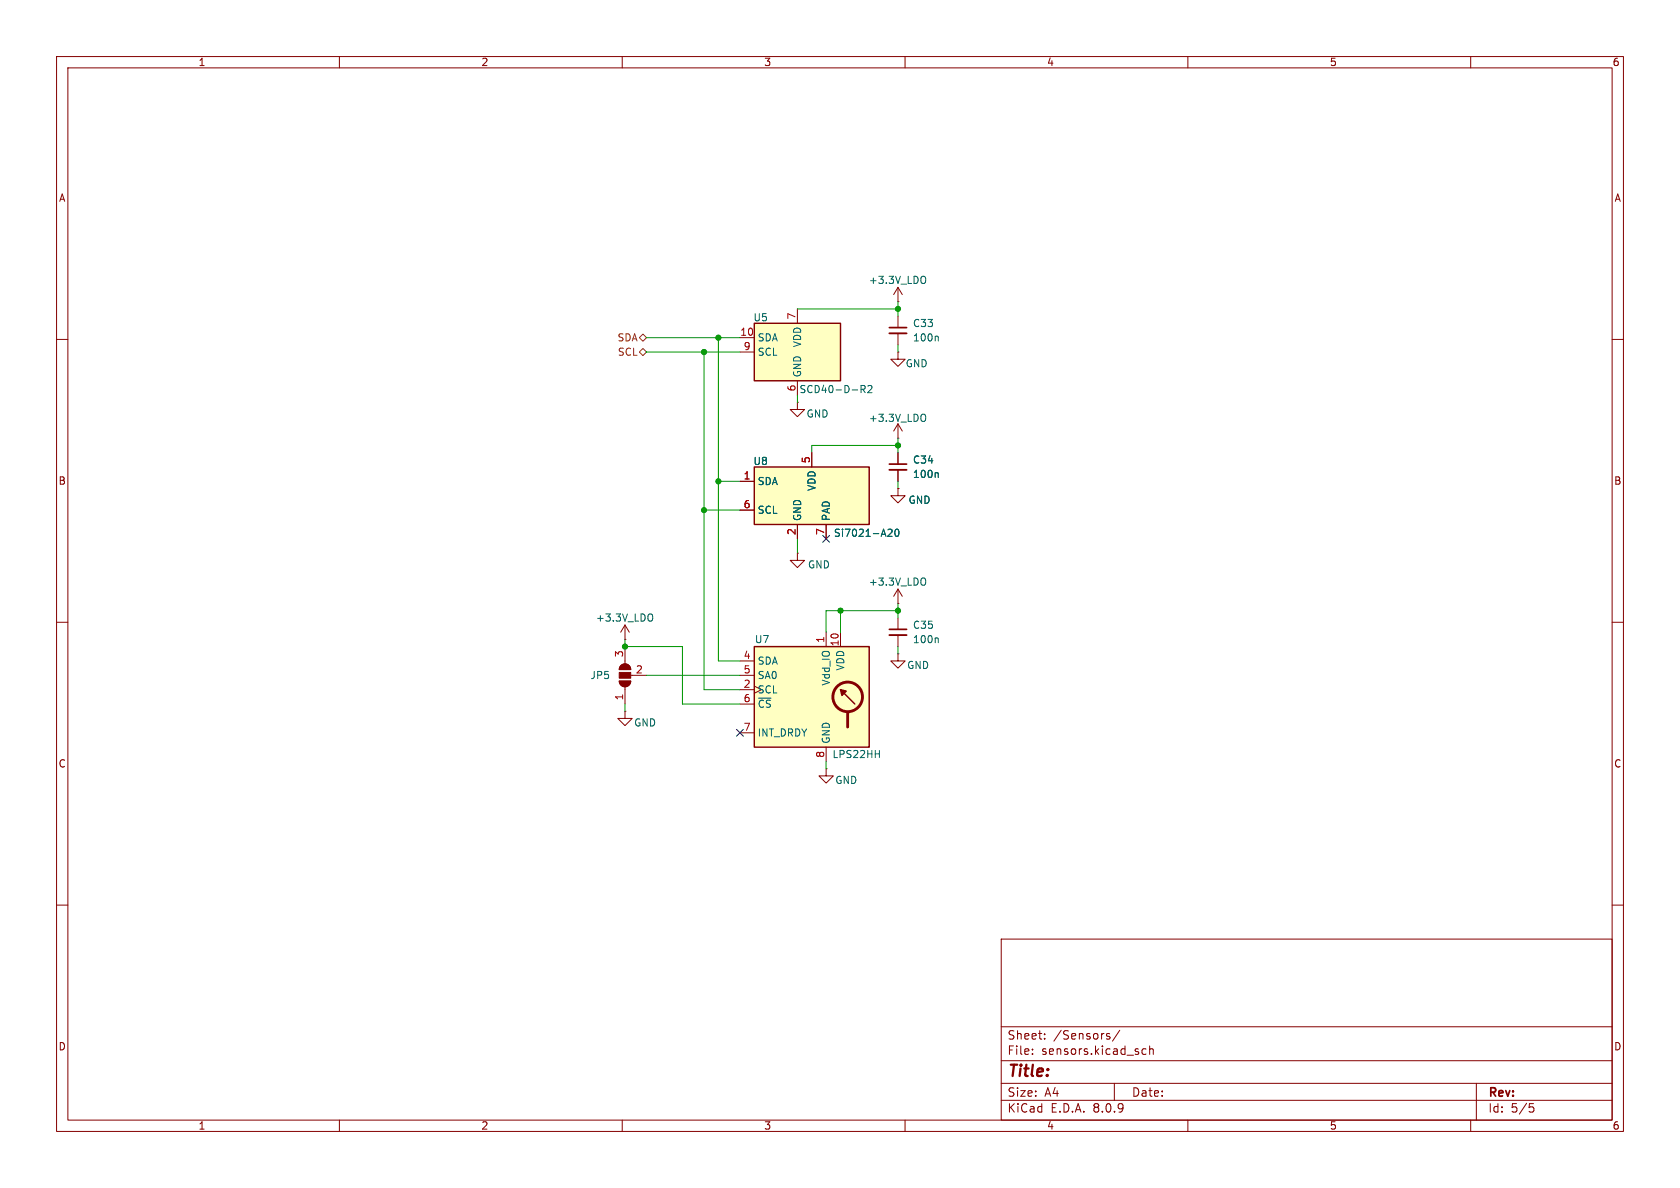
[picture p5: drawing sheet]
<svg xmlns="http://www.w3.org/2000/svg" width="297mm" height="210mm" viewBox="0 0 297 210" stroke-linecap="round" stroke-linejoin="round" font-family="sans-serif">
<g fill="none" stroke="#840000" stroke-width=".18">
<path d="M10 10h277v190h-277zM12 12h273v186h-273zM60 10v2M110 10v2M160 10v2M210 10v2M260 10v2M158.7 53.3h.1M158.7 50.8v2.5M158.7 55.9v2M158.7 58.9v2.1M158.7 50.8l-.7 1.3"/>
<path d="M158.7 50.8l.8 1.3M10 60h2M141 71.1v1.3h1.2l-1.2 1.3-1.3-1.3h1.3M141 71.1h.1M158.7 62.2v1.3h1.3l-1.3 1.3-1.2-1.3h1.2M158.7 62.2h.1M158.7 77.5h.1M158.7 74.9v2.6M158.7 74.9l-.7 1.3M158.7 74.9l.8 1.3M285 60h2M141 97.8v1.3h1.2l-1.2 1.2-1.3-1.2h1.3"/>
<path d="M141 97.8h.1M158.7 86.4v1.2h1.3l-1.3 1.3-1.2-1.3h1.2M158.7 86.4h.1M158.7 80v2M158.7 83.1v2M10 110h2M109.8 117.7a1.02 1.02 0 0 1 1.1-.3 1.02 1.02 0 0 1 .6 1h-2zM110.5 113h.1M110.5 110.5l-.8 1.3M110.5 110.5v2.5M110.5 114.3v3M110.5 110.5l.8 1.3"/>
<path d="M111.5 119.4h2.8M158.7 106.7h.1M158.7 115.6v1.2h1.3l-1.3 1.3-1.2-1.3h1.2M158.7 115.6h.1M158.7 104.1v2.6M158.7 104.1l-.7 1.3M158.7 104.1l.8 1.3M285 110h2M109.5 120.4h2a1.02 1.02 0 0 1-1 1 1.02 1.02 0 0 1-1-1zM110.5 125.7v1.3h1.3l-1.3 1.3-1.3-1.3h1.3M110.5 125.7h.1M110.5 121.4v3.1"/>
<path d="M146 135.9v1.3h1.3l-1.3 1.2-1.2-1.2h1.2M146 135.9h.1M10 160h2M177 166h108v32h-108zM285 160h2M60 198v2M110 198v2M160 198v2M177 194.5h108M177 191.5h108M177 187.5h108M177 181.5h108"/>
<path d="M182.5 186.3v.1M182.5 185.5v.1M184.7 183.6v.1M184.7 182.8v.1M195.8 183.2l.4 .1v.2l-.2 .2h-.3M195.8 182.7l.4 .1M197 191.5v3M198 182.1l-1.3 2M202.6 185.5l-.4-.1-.3 .3v.4l.1 .2h.6M203.2 185.5l.3-.1 .3 .1 .1 .9M203.2 184.9v1.5M210 198v2"/>
<path d="M260 198v2M261 191.5v6.5M270.4 195.1h.7M270.5 195.7h.4l.3 .3-.2 .5-.5 .1"/>
</g>
<path d="M163.3 48.8l.2 .1a.81 .81 0 0 1-.2 1.2M165.7 59.4l.2 .2v.7M163.3 73.2l.2 .1a.81 .81 0 0 1-.2 1.2M165.7 83.6l.2 .1v.7M115.1 108.5l.1 .1a.81 .81 0 0 1-.1 1.2M163.3 102.2h.2a.81 .81 0 0 1-.2 1.2" fill="none" stroke="#006464" stroke-width=".18"/>
<g fill="#840000" stroke="#840000" stroke-width=".18">
<path d="M109.5 120.4h2a1.02 1.02 0 0 1-1 1 1.02 1.02 0 0 1-1-1z"/>
<path d="M109.5 118.9h2v1h-2z"/>
<path d="M109.8 117.7a1.02 1.02 0 0 1 1.1-.3 1.02 1.02 0 0 1 .6 1h-2z"/>
</g>
<path d="M157.2 58.9h3.1M157.2 83.1h3.1" fill="none" stroke="#840000" stroke-width=".33"/>
<path d="M157.2 57.9h3.1M157.2 82h3.1" fill="none" stroke="#840000" stroke-width=".3"/>
<path d="M133.3 57.2h15.3v10.1h-15.3z" fill="#ffffc2"/>
<path d="M133.3 57.2h15.3v10.1h-15.3z" fill="none" stroke="#840000" stroke-width=".25"/>
<path d="M130.8 59.7h2.5M141 54.6v2.6M130.8 62.2h2.5M141 67.3v2.6" fill="none" stroke="#840000" stroke-width=".18"/>
<path d="M152.2 68.8l.6-.1 .1-.1v-.3l-.7-.2v1.3M152.5 68.8l.4 .6M153.4 68.3l.5-.2 .3 .4-.8 .9h.8" fill="none" stroke="#006464" stroke-width=".18"/>
<path d="M133.3 82.6h20.4v10.1h-20.4z" fill="#ffffc2"/>
<path d="M133.3 82.6h20.4v10.1h-20.4z" fill="none" stroke="#840000" stroke-width=".25"/>
<path d="M130.8 85.1h2.5M130.8 90.2h2.5M141 92.7v2.6M143.5 80v2.6M146 92.7v2.6M158.7 109.2v2.1M158.7 112.3v2" fill="none" stroke="#840000" stroke-width=".18"/>
<path d="M157 93.6l.5-.1 .2 .4-.8 .9h.8M158.3 93.7l.2-.2a.68 .68 0 0 1 .4 .7 .68 .68 0 0 1-.4 .6l-.2-.1-.1-.4zM165.7 112.8l.2 .2v.6" fill="none" stroke="#006464" stroke-width=".18"/>
<path d="M157.2 112.3h3.1" fill="none" stroke="#840000" stroke-width=".33"/>
<path d="M157.2 111.3h3.1" fill="none" stroke="#840000" stroke-width=".3"/>
<path d="M133.3 114.3h20.4v17.8h-20.4z" fill="#ffffc2"/>
<path d="M133.3 114.3h20.4v17.8h-20.4zM148.6 121.9l2.5 2.6" fill="none" stroke="#840000" stroke-width=".25"/>
<g fill="none" stroke="#840000" stroke-width=".51">
<path d="M149.9 126v2.5"/>
<circle cx="149.9" cy="123.2" r="2.62"/>
</g>
<path d="M148.6 121.9l1 .3-.8 .7z" fill="#840000" stroke="#840000" stroke-width=".25"/>
<g fill="none" stroke="#840000" stroke-width=".18">
<path d="M130.8 85.1h2.5M130.8 90.2h2.5M141 92.7v2.6M143.5 80v2.6M146 92.7v2.6M158.7 86.4h.1M158.7 80v2M158.7 83.1v2M130.8 116.8h2.5M130.8 119.4h2.5M146 111.8v2.5M148.6 111.8v2.5"/>
<path d="M130.8 121.9h2.5M130.8 124.5h2.5M130.8 129.5h2.5M146 132.1v2.5"/>
</g>
<path d="M157 93.6l.5-.1 .2 .4-.8 .9h.8M158.3 93.7l.2-.2a.68 .68 0 0 1 .4 .7 .68 .68 0 0 1-.4 .6l-.2-.1-.1-.4zM165.7 83.6l.2 .1v.7M154.7 133.3h.8M155.5 132.7v1.2" fill="none" stroke="#006464" stroke-width=".18"/>
<path d="M113 59.7l.7-.6 .6 .6-.6 .6zM113 62.2l.7-.6 .6 .6-.6 .7z" fill="none" stroke="#725600" stroke-width=".18"/>
<g fill="none" stroke="#009600" stroke-width=".18">
<path d="M114.3 59.7h16.5M127 59.7v57.1h3.8M141 54.6h17.7M158.7 53.3v2.6M114.3 62.2h16.5M124.5 62.2v59.7h6.3M141 69.9v1.2M158.7 61v1.2M158.7 77.5v2.5M158.7 78.7h-15.2v1.3M124.5 90.2h6.3M127 85.1h3.8"/>
<path d="M141 95.3v2.5M158.7 85.1v1.3M110.5 113v1.3h10.1v10.2h10.2M114.3 119.4h16.5M148.6 108v3.8M158.7 106.7v2.5M158.7 114.3v1.3M158.7 108h-12.7v3.8M110.5 124.5v1.2M146 134.6v1.3"/>
</g>
<path d="M145.4 94.6l1.3 1.3M146.7 94.6l-1.3 1.3M130.2 128.9l1.2 1.2M131.4 128.9l-1.2 1.2" fill="none" stroke="#000084" stroke-width=".18"/>
<g fill="#009600" stroke="#009600" stroke-width=".18">
<circle cx="127" cy="59.7" r=".46"/>
<circle cx="124.5" cy="62.2" r=".46"/>
<circle cx="158.7" cy="54.6" r=".46"/>
<circle cx="127" cy="85.1" r=".46"/>
<circle cx="158.7" cy="78.7" r=".46"/>
<circle cx="124.5" cy="90.2" r=".46"/>
<circle cx="158.7" cy="108" r=".46"/>
<circle cx="148.6" cy="108" r=".46"/>
<circle cx="110.5" cy="114.3" r=".46"/>
</g>
<text font-size="2.8" fill="#840000" x="178" y="190.9">Title:</text>
<g font-size="2.1" fill="#840000">
<text x="178" y="184">Sheet:</text>
<text x="186.2" y="184">/Sensors/</text>
<text x="178" y="186.7">File:</text>
<text x="184.1" y="186.7">sensors.kicad_sch</text>
<text x="178" y="196.9">KiCad</text>
<text x="178" y="194.1">Size:</text>
<text x="184.7" y="194.1">A4</text>
<text x="185.7" y="196.9">E.D.A.</text>
<text x="193.3" y="196.9">8.0.9</text>
<text x="200" y="194.1">Date:</text>
<text x="263" y="194.3">Rev:</text>
<text x="263" y="196.9">Id:</text>
<text x="267.1" y="196.9">5/5</text>
</g>
<g font-size="1.8" fill="#840000">
<text x="35" y="11.9">1</text>
<text x="85" y="11.9">2</text>
<text x="135" y="11.9">3</text>
<text x="185" y="11.9">4</text>
<text x="235" y="11.9">5</text>
<text x="285" y="11.9">6</text>
<text x="10.3" y="35.9">A</text>
<text x="285.3" y="35.9">A</text>
<text x="10.3" y="85.9">B</text>
<text x="285.3" y="85.9">B</text>
<text x="10.3" y="135.9">C</text>
<text x="285.3" y="135.9">C</text>
<text x="10.3" y="185.9">D</text>
<text x="285.3" y="185.9">D</text>
<text x="35" y="199.9">1</text>
<text x="85" y="199.9">2</text>
<text x="135" y="199.9">3</text>
<text x="185" y="199.9">4</text>
<text x="235" y="199.9">5</text>
<text x="285" y="199.9">6</text>
</g>
<g font-size="1.8" fill="#006464">
<text x="153.5" y="50.4">+3.3V_LDO</text>
<text x="133.1" y="57">U5</text>
<text x="161.3" y="58">C33</text>
<text x="133.9" y="60.6">SDA</text>
<text x="133.9" y="63.1">SCL</text>
<text x="141.8" y="61.5" transform="rotate(-90 141.8 61.5)">VDD</text>
<text x="160" y="65.1">GND</text>
<text x="161.3" y="60.6">100n</text>
<text x="141.2" y="69.7">SCD40-D-R2</text>
<text x="141.8" y="66.8" transform="rotate(-90 141.8 66.8)">GND</text>
<text x="142.5" y="74">GND</text>
<text x="153.5" y="74.8">+3.3V_LDO</text>
<text x="133.1" y="82.4">U8</text>
<text x="161.3" y="82.1">C34</text>
<text x="133.9" y="86">SDA</text>
<text x="144.4" y="86.9" transform="rotate(-90 144.4 86.9)">VDD</text>
<text x="160.5" y="89.3">GND</text>
<text x="161.3" y="84.7">100n</text>
<text x="133.9" y="91">SCL</text>
<text x="141.8" y="92.2" transform="rotate(-90 141.8 92.2)">GND</text>
<text x="146.9" y="92.2" transform="rotate(-90 146.9 92.2)">PAD</text>
<text x="147.3" y="95.1">Si7021-A20</text>
<text x="142.7" y="100.7">GND</text>
<text x="153.5" y="103.7">+3.3V_LDO</text>
<text x="105.2" y="110.1">+3.3V_LDO</text>
<text x="133.4" y="113.9">U7</text>
<text x="161.3" y="113.9">100n</text>
<text x="161.3" y="111.4">C35</text>
<text x="133.9" y="117.7">SDA</text>
<text x="149.5" y="118.6" transform="rotate(-90 149.5 118.6)">VDD</text>
<text x="160.3" y="118.5">GND</text>
<text x="104.3" y="120.2">JP5</text>
<text x="133.9" y="122.8">SCL</text>
<text x="133.9" y="120.2">SA0</text>
<text x="133.9" y="125.3">~{CS}</text>
<text x="146.9" y="121.3" transform="rotate(-90 146.9 121.3)">Vdd_IO</text>
<text x="112" y="128.6">GND</text>
<text x="133.9" y="130.4">INT_DRDY</text>
<text x="146.9" y="131.6" transform="rotate(-90 146.9 131.6)">GND</text>
<text x="147.1" y="134.2">LPS22HH</text>
<text x="147.6" y="138.8">GND</text>
</g>
<g font-size="1.8" fill="#a90000">
<text x="130.8" y="59.4">10</text>
<text x="140.7" y="56.6" transform="rotate(-90 140.7 56.6)">7</text>
<text x="131.4" y="62">9</text>
<text x="140.7" y="69.3" transform="rotate(-90 140.7 69.3)">6</text>
<text x="143.3" y="82" transform="rotate(-90 143.3 82)">5</text>
<text x="131.4" y="84.8">1</text>
<text x="131.4" y="89.9">6</text>
<text x="140.7" y="94.7" transform="rotate(-90 140.7 94.7)">2</text>
<text x="145.8" y="94.7" transform="rotate(-90 145.8 94.7)">7</text>
<text x="145.8" y="113.7" transform="rotate(-90 145.8 113.7)">1</text>
<text x="110.2" y="116.3" transform="rotate(-90 110.2 116.3)">3</text>
<text x="112.3" y="119.1">2</text>
<text x="131.4" y="116.6">4</text>
<text x="131.4" y="119.1">5</text>
<text x="148.3" y="114.3" transform="rotate(-90 148.3 114.3)">10</text>
<text x="110.2" y="123.9" transform="rotate(-90 110.2 123.9)">1</text>
<text x="131.4" y="121.7">2</text>
<text x="131.4" y="124.2">6</text>
<text x="131.4" y="129.3">7</text>
<text x="145.8" y="134.1" transform="rotate(-90 145.8 134.1)">8</text>
</g>
<g font-size="1.8" fill="#725600">
<text x="109.1" y="60.6">SDA</text>
<text x="109.1" y="63.1">SCL</text>
</g>
</svg>
